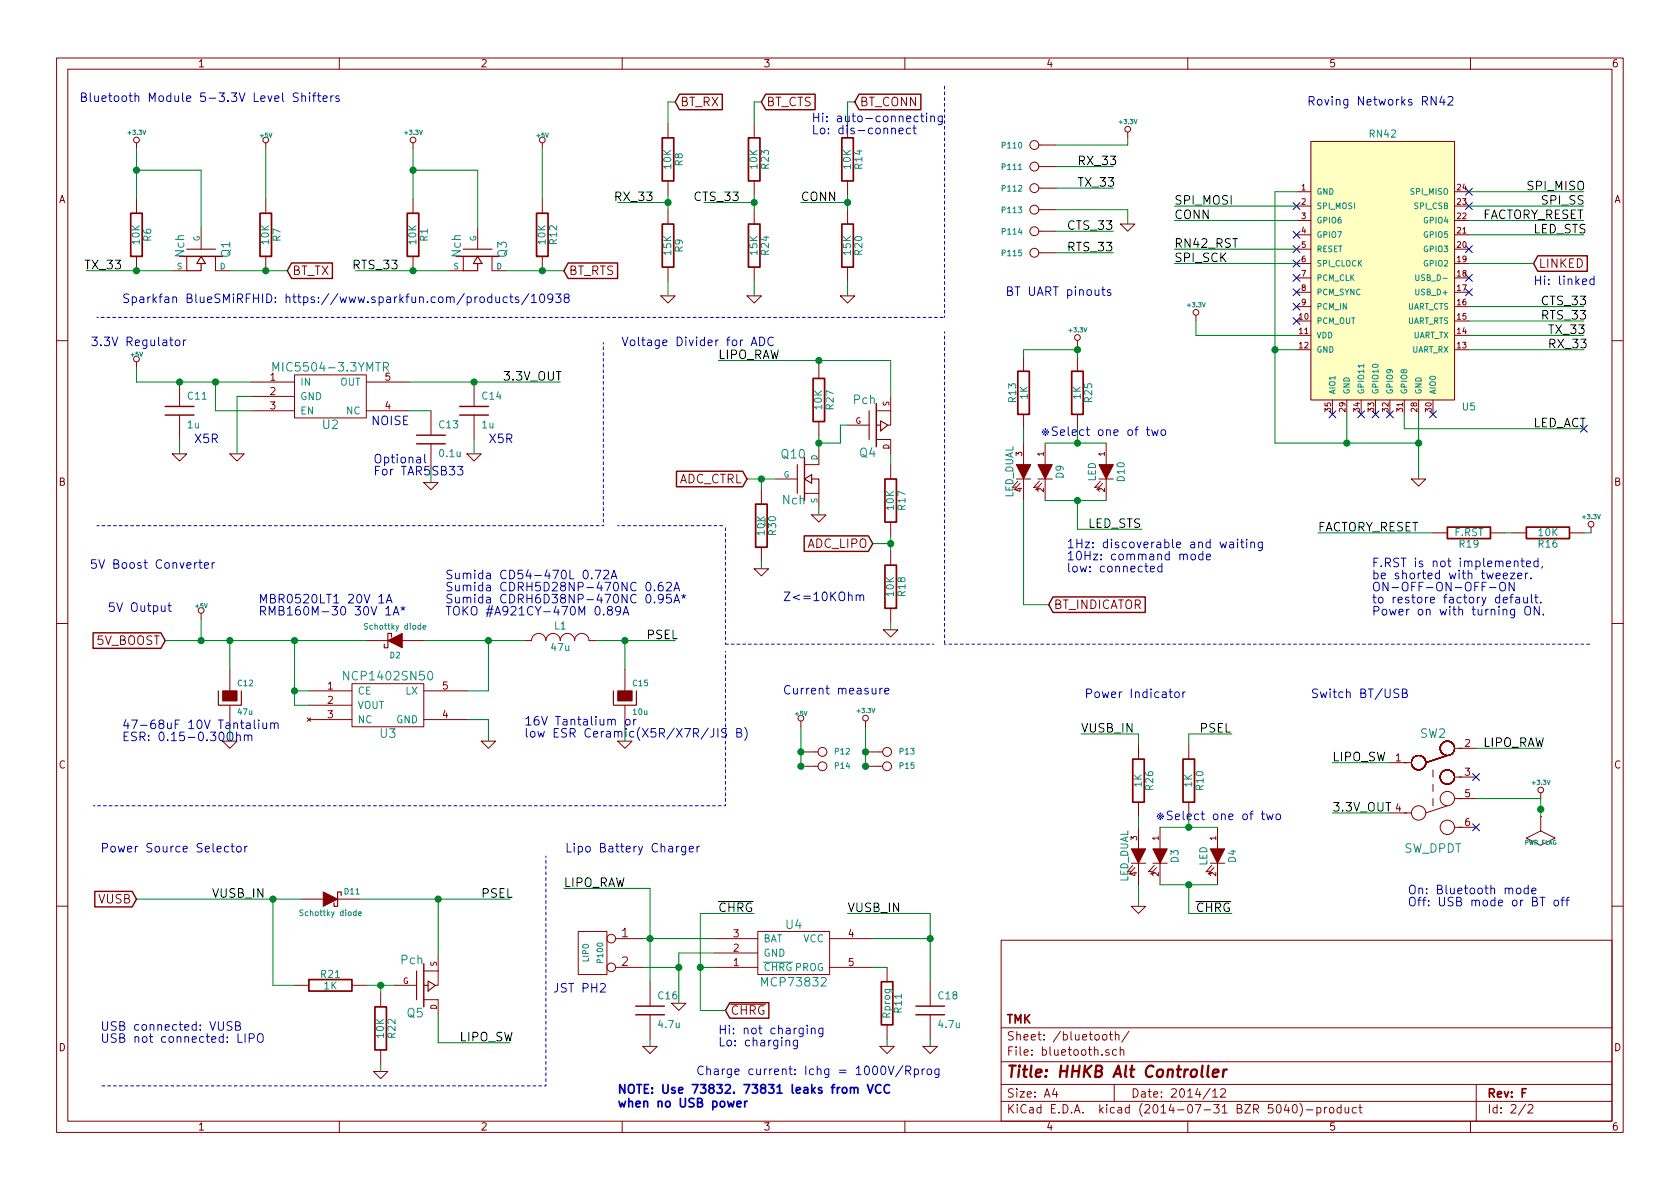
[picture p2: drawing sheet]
EESchema Schematic File Version 2
LIBS:keyboard_parts
LIBS:HHKB_controller-cache
EELAYER 24 0
EELAYER END
$Descr A4 11693 8268
encoding utf-8
Sheet 2 2
Title "HHKB Alt Controller"
Date "2014/12"
Rev "F"
Comp "TMK"
Comment1 ""
Comment2 ""
Comment3 ""
Comment4 ""
$EndDescr
$Comp
L CONN_2 P100
U 1 1
P 4125 6625
F 0 "P100" V 4075 6625 40  0000 C CNN
F 1 "LIPO" V 4175 6625 40  0000 C CNN
F 2 "keyboard_parts:JST_PH2_SMT_TH" H 4125 6625 60  0001 C CNN
F 3 "" H 4125 6625 60  0000 C CNN
	1    4125 6625
	-1   0    0    -1  
$EndComp
Text Notes 3850 6900 0    60   ~ 0
JST PH2
$Comp
L GND #PWR025
U 1 1
P 4725 6975
F 0 "#PWR025" H 4725 6975 30  0001 C CNN
F 1 "GND" H 4725 6905 30  0001 C CNN
F 2 "" H 4725 6975 60  0000 C CNN
F 3 "" H 4725 6975 60  0000 C CNN
	1    4725 6975
	1    0    0    -1  
$EndComp
$Comp
L LTC4054 U4
U 1 1
P 5525 6625
F 0 "U4" H 5525 6425 60  0000 C CNN
F 1 "MCP73832" H 5525 6825 60  0000 C CNN
F 2 "keyboard_parts:SOT23-5_HSOL" H 5525 6625 60  0001 C CNN
F 3 "" H 5525 6625 60  0000 C CNN
	1    5525 6625
	1    0    0    1   
$EndComp
$Comp
L HT7750A U3
U 1 1
P 2700 4900
F 0 "U3" H 2700 4700 60  0000 C CNN
F 1 "NCP1402SN50" H 2700 5100 60  0000 C CNN
F 2 "keyboard_parts:SOT23-5_HSOL" H 2700 4900 60  0001 C CNN
F 3 "" H 2700 4900 60  0000 C CNN
	1    2700 4900
	1    0    0    -1  
$EndComp
$Comp
L C C11
U 1 1
P 1250 2850
F 0 "C11" H 1300 2950 50  0000 L CNN
F 1 "1u" H 1300 2750 50  0000 L CNN
F 2 "keyboard_parts:C_3216" H 1250 2850 60  0001 C CNN
F 3 "" H 1250 2850 60  0000 C CNN
	1    1250 2850
	1    0    0    -1  
$EndComp
$Comp
L C C14
U 1 1
P 3300 2850
F 0 "C14" H 3350 2950 50  0000 L CNN
F 1 "1u" H 3350 2750 50  0000 L CNN
F 2 "keyboard_parts:C_3216" H 3300 2850 60  0001 C CNN
F 3 "" H 3300 2850 60  0000 C CNN
	1    3300 2850
	1    0    0    -1  
$EndComp
$Comp
L CAPAPOL C15
U 1 1
P 4350 4850
F 0 "C15" H 4400 4950 40  0000 L CNN
F 1 "10u" H 4400 4750 40  0000 L CNN
F 2 "keyboard_parts:C_3528" H 4450 4700 30  0001 C CNN
F 3 "" H 4350 4850 300 0000 C CNN
	1    4350 4850
	1    0    0    -1  
$EndComp
$Comp
L CAPAPOL C12
U 1 1
P 1600 4850
F 0 "C12" H 1650 4950 40  0000 L CNN
F 1 "47u" H 1650 4750 40  0000 L CNN
F 2 "keyboard_parts:C_3528" H 1700 4700 30  0001 C CNN
F 3 "" H 1600 4850 300 0000 C CNN
	1    1600 4850
	1    0    0    -1  
$EndComp
$Comp
L INDUCTOR_SMALL L1
U 1 1
P 3900 4450
F 0 "L1" H 3900 4550 50  0000 C CNN
F 1 "47u" H 3900 4400 50  0000 C CNN
F 2 "keyboard_parts:L_6x6MM" H 3900 4450 60  0001 C CNN
F 3 "" H 3900 4450 60  0000 C CNN
	1    3900 4450
	1    0    0    -1  
$EndComp
Text Label 4500 4450 0    60   ~ 0
PSEL
$Comp
L GND #PWR026
U 1 1
P 1600 5150
F 0 "#PWR026" H 1600 5150 30  0001 C CNN
F 1 "GND" H 1600 5080 30  0001 C CNN
F 2 "" H 1600 5150 60  0000 C CNN
F 3 "" H 1600 5150 60  0000 C CNN
	1    1600 5150
	1    0    0    -1  
$EndComp
$Comp
L GND #PWR027
U 1 1
P 4350 5150
F 0 "#PWR027" H 4350 5150 30  0001 C CNN
F 1 "GND" H 4350 5080 30  0001 C CNN
F 2 "" H 4350 5150 60  0000 C CNN
F 3 "" H 4350 5150 60  0000 C CNN
	1    4350 5150
	1    0    0    -1  
$EndComp
$Comp
L GND #PWR028
U 1 1
P 3400 5150
F 0 "#PWR028" H 3400 5150 30  0001 C CNN
F 1 "GND" H 3400 5080 30  0001 C CNN
F 2 "" H 3400 5150 60  0000 C CNN
F 3 "" H 3400 5150 60  0000 C CNN
	1    3400 5150
	1    0    0    -1  
$EndComp
Text Notes 850  5150 0    60   ~ 0
47-68uF 10V Tantalium\nESR: 0.15-0.30Ohm
Text Notes 3650 5125 0    60   ~ 0
16V Tantalium or\nlow ESR Ceramic(X5R/X7R/JIS B)
Text GLabel 1150 4450 0    60   Input ~ 0
5V_BOOST
$Comp
L LDO_REGULATOR U2
U 1 1
P 2300 2750
F 0 "U2" H 2300 2550 60  0000 C CNN
F 1 "MIC5504-3.3YMTR" H 2300 2950 60  0000 C CNN
F 2 "keyboard_parts:SOT23-5_HSOL" H 2300 2750 60  0001 C CNN
F 3 "" H 2300 2750 60  0000 C CNN
	1    2300 2750
	1    0    0    -1  
$EndComp
$Comp
L GND #PWR029
U 1 1
P 1250 3150
F 0 "#PWR029" H 1250 3150 30  0001 C CNN
F 1 "GND" H 1250 3080 30  0001 C CNN
F 2 "" H 1250 3150 60  0000 C CNN
F 3 "" H 1250 3150 60  0000 C CNN
	1    1250 3150
	1    0    0    -1  
$EndComp
$Comp
L GND #PWR030
U 1 1
P 3300 3150
F 0 "#PWR030" H 3300 3150 30  0001 C CNN
F 1 "GND" H 3300 3080 30  0001 C CNN
F 2 "" H 3300 3150 60  0000 C CNN
F 3 "" H 3300 3150 60  0000 C CNN
	1    3300 3150
	1    0    0    -1  
$EndComp
$Comp
L GND #PWR031
U 1 1
P 1650 3150
F 0 "#PWR031" H 1650 3150 30  0001 C CNN
F 1 "GND" H 1650 3080 30  0001 C CNN
F 2 "" H 1650 3150 60  0000 C CNN
F 3 "" H 1650 3150 60  0000 C CNN
	1    1650 3150
	1    0    0    -1  
$EndComp
$Comp
L C C13
U 1 1
P 3000 3050
F 0 "C13" H 3050 3150 50  0000 L CNN
F 1 "0.1u" H 3050 2950 50  0000 L CNN
F 2 "keyboard_parts:C_1608" H 3000 3050 60  0001 C CNN
F 3 "" H 3000 3050 60  0000 C CNN
	1    3000 3050
	1    0    0    -1  
$EndComp
$Comp
L GND #PWR032
U 1 1
P 3000 3350
F 0 "#PWR032" H 3000 3350 30  0001 C CNN
F 1 "GND" H 3000 3280 30  0001 C CNN
F 2 "" H 3000 3350 60  0000 C CNN
F 3 "" H 3000 3350 60  0000 C CNN
	1    3000 3350
	1    0    0    -1  
$EndComp
Text Notes 2850 2950 2    60   ~ 0
NOISE
Text Notes 1500 3950 2    60   ~ 0
5V Boost Converter
Text Notes 1300 2400 2    60   ~ 0
3.3V Regulator
Text Notes 2375 700  2    60   ~ 0
Bluetooth Module 5-3.3V Level Shifters
$Comp
L R R6
U 1 1
P 950 1625
F 0 "R6" V 1030 1625 50  0000 C CNN
F 1 "10K" V 950 1625 50  0000 C CNN
F 2 "keyboard_parts:R_1608" H 950 1625 60  0001 C CNN
F 3 "" H 950 1625 60  0000 C CNN
	1    950  1625
	1    0    0    -1  
$EndComp
$Comp
L R R7
U 1 1
P 1850 1625
F 0 "R7" V 1930 1625 50  0000 C CNN
F 1 "10K" V 1850 1625 50  0000 C CNN
F 2 "keyboard_parts:R_1608" H 1850 1625 60  0001 C CNN
F 3 "" H 1850 1625 60  0000 C CNN
	1    1850 1625
	1    0    0    -1  
$EndComp
$Comp
L R R8
U 1 1
P 4650 1100
F 0 "R8" V 4730 1100 50  0000 C CNN
F 1 "10K" V 4650 1100 50  0000 C CNN
F 2 "keyboard_parts:R_1608" H 4650 1100 60  0001 C CNN
F 3 "" H 4650 1100 60  0000 C CNN
	1    4650 1100
	1    0    0    -1  
$EndComp
$Comp
L R R9
U 1 1
P 4650 1700
F 0 "R9" V 4730 1700 50  0000 C CNN
F 1 "15K" V 4650 1700 50  0000 C CNN
F 2 "keyboard_parts:R_1608" H 4650 1700 60  0001 C CNN
F 3 "" H 4650 1700 60  0000 C CNN
	1    4650 1700
	1    0    0    -1  
$EndComp
$Comp
L GND #PWR033
U 1 1
P 4650 2050
F 0 "#PWR033" H 4650 2050 30  0001 C CNN
F 1 "GND" H 4650 1980 30  0001 C CNN
F 2 "" H 4650 2050 60  0000 C CNN
F 3 "" H 4650 2050 60  0000 C CNN
	1    4650 2050
	1    0    0    -1  
$EndComp
$Comp
L +5V #PWR034
U 1 1
P 1850 1025
F 0 "#PWR034" H 1850 1115 20  0001 C CNN
F 1 "+5V" H 1850 1115 30  0000 C CNN
F 2 "" H 1850 1025 60  0000 C CNN
F 3 "" H 1850 1025 60  0000 C CNN
	1    1850 1025
	1    0    0    -1  
$EndComp
$Comp
L +3.3V #PWR035
U 1 1
P 950 1025
F 0 "#PWR035" H 950 985 30  0001 C CNN
F 1 "+3.3V" H 950 1135 30  0000 C CNN
F 2 "" H 950 1025 60  0000 C CNN
F 3 "" H 950 1025 60  0000 C CNN
	1    950  1025
	1    0    0    -1  
$EndComp
Text Label 850  1875 2    60   ~ 0
TX_33
Text Label 4550 1400 2    60   ~ 0
RX_33
Text GLabel 4700 700  2    60   Input ~ 0
BT_RX
Text GLabel 2000 1875 2    60   Input ~ 0
BT_TX
Text Notes 4875 5925 2    60   ~ 0
Lipo Battery Charger
Text Notes 10125 725  2    60   ~ 0
Roving Networks RN42
$Comp
L LED D4
U 1 1
P 8475 5950
F 0 "D4" H 8475 6050 50  0000 C CNN
F 1 "LED" H 8475 5850 50  0000 C CNN
F 2 "keyboard_parts:LED_TH" H 8475 5950 60  0001 C CNN
F 3 "" H 8475 5950 60  0000 C CNN
	1    8475 5950
	0    1    1    0   
$EndComp
$Comp
L R R10
U 1 1
P 8275 5425
F 0 "R10" V 8355 5425 50  0000 C CNN
F 1 "1K" V 8275 5425 50  0000 C CNN
F 2 "keyboard_parts:R_1608" H 8275 5425 60  0001 C CNN
F 3 "" H 8275 5425 60  0000 C CNN
	1    8275 5425
	1    0    0    -1  
$EndComp
$Comp
L R R11
U 1 1
P 6175 6975
F 0 "R11" V 6255 6975 50  0000 C CNN
F 1 "Rprog" V 6175 6975 50  0000 C CNN
F 2 "keyboard_parts:R_1608" H 6175 6975 60  0001 C CNN
F 3 "" H 6175 6975 60  0000 C CNN
	1    6175 6975
	1    0    0    -1  
$EndComp
$Comp
L GND #PWR036
U 1 1
P 6175 7275
F 0 "#PWR036" H 6175 7275 30  0001 C CNN
F 1 "GND" H 6175 7205 30  0001 C CNN
F 2 "" H 6175 7275 60  0000 C CNN
F 3 "" H 6175 7275 60  0000 C CNN
	1    6175 7275
	1    0    0    -1  
$EndComp
Text Notes 6550 7475 2    60   ~ 0
Charge current: Ichg = 1000V/Rprog
Text Notes 750  4250 0    60   ~ 0
5V Output
$Comp
L CONN_1 P111
U 1 1
P 7200 1150
F 0 "P111" H 7280 1150 40  0000 L CNN
F 1 "CONN_1" H 7200 1205 30  0001 C CNN
F 2 "keyboard_parts:PIN_1" H 7200 1150 60  0001 C CNN
F 3 "" H 7200 1150 60  0000 C CNN
	1    7200 1150
	-1   0    0    1   
$EndComp
$Comp
L CONN_1 P112
U 1 1
P 7200 1300
F 0 "P112" H 7280 1300 40  0000 L CNN
F 1 "CONN_1" H 7200 1355 30  0001 C CNN
F 2 "keyboard_parts:PIN_1" H 7200 1300 60  0001 C CNN
F 3 "" H 7200 1300 60  0000 C CNN
	1    7200 1300
	-1   0    0    1   
$EndComp
$Comp
L CONN_1 P110
U 1 1
P 7200 1000
F 0 "P110" H 7280 1000 40  0000 L CNN
F 1 "CONN_1" H 7200 1055 30  0001 C CNN
F 2 "keyboard_parts:PIN_1" H 7200 1000 60  0001 C CNN
F 3 "" H 7200 1000 60  0000 C CNN
	1    7200 1000
	-1   0    0    1   
$EndComp
$Comp
L CONN_1 P113
U 1 1
P 7200 1450
F 0 "P113" H 7280 1450 40  0000 L CNN
F 1 "CONN_1" H 7200 1505 30  0001 C CNN
F 2 "keyboard_parts:PIN_1" H 7200 1450 60  0001 C CNN
F 3 "" H 7200 1450 60  0000 C CNN
	1    7200 1450
	-1   0    0    1   
$EndComp
Text Label 7500 1150 0    60   ~ 0
RX_33
Text Label 7500 1300 0    60   ~ 0
TX_33
Text Notes 7000 2050 0    60   ~ 0
BT UART pinouts
$Comp
L +3.3V #PWR037
U 1 1
P 6025 5050
F 0 "#PWR037" H 6025 5010 30  0001 C CNN
F 1 "+3.3V" H 6025 5160 30  0000 C CNN
F 2 "" H 6025 5050 60  0000 C CNN
F 3 "" H 6025 5050 60  0000 C CNN
	1    6025 5050
	1    0    0    -1  
$EndComp
$Comp
L GND #PWR038
U 1 1
P 7850 1550
F 0 "#PWR038" H 7850 1550 30  0001 C CNN
F 1 "GND" H 7850 1480 30  0001 C CNN
F 2 "" H 7850 1550 60  0000 C CNN
F 3 "" H 7850 1550 60  0000 C CNN
	1    7850 1550
	1    0    0    -1  
$EndComp
$Comp
L CONN_1 P115
U 1 1
P 7200 1750
F 0 "P115" H 7280 1750 40  0000 L CNN
F 1 "CONN_1" H 7200 1805 30  0001 C CNN
F 2 "keyboard_parts:PIN_1" H 7200 1750 60  0001 C CNN
F 3 "" H 7200 1750 60  0000 C CNN
	1    7200 1750
	-1   0    0    1   
$EndComp
Text Label 7750 1750 2    60   ~ 0
RTS_33
$Comp
L C C18
U 1 1
P 6475 7025
F 0 "C18" H 6525 7125 50  0000 L CNN
F 1 "4.7u" H 6525 6925 50  0000 L CNN
F 2 "keyboard_parts:C_3216" H 6475 7025 60  0001 C CNN
F 3 "" H 6475 7025 60  0000 C CNN
	1    6475 7025
	1    0    0    -1  
$EndComp
$Comp
L GND #PWR039
U 1 1
P 6475 7275
F 0 "#PWR039" H 6475 7275 30  0001 C CNN
F 1 "GND" H 6475 7205 30  0001 C CNN
F 2 "" H 6475 7275 60  0000 C CNN
F 3 "" H 6475 7275 60  0000 C CNN
	1    6475 7275
	1    0    0    -1  
$EndComp
$Comp
L DIODESCH D2
U 1 1
P 2750 4450
F 0 "D2" H 2750 4550 40  0000 C CNN
F 1 "Schottky diode" H 2750 4350 40  0000 C CNN
F 2 "keyboard_parts:D_SOD123" H 2750 4450 60  0001 C CNN
F 3 "" H 2750 4450 60  0000 C CNN
	1    2750 4450
	-1   0    0    1   
$EndComp
$Comp
L MOSFET_N Q1
U 1 1
P 1400 1775
F 0 "Q1" H 1410 1945 60  0000 R CNN
F 1 "Nch" H 1410 1625 60  0000 R CNN
F 2 "keyboard_parts:MOS_FET_SOT23-3_HSOL" H 1400 1775 60  0001 C CNN
F 3 "" H 1400 1775 60  0000 C CNN
	1    1400 1775
	0    1    1    0   
$EndComp
$Comp
L R R17
U 1 1
P 6200 3475
F 0 "R17" V 6280 3475 50  0000 C CNN
F 1 "10K" V 6200 3475 50  0000 C CNN
F 2 "keyboard_parts:R_1608" H 6200 3475 60  0001 C CNN
F 3 "" H 6200 3475 60  0000 C CNN
	1    6200 3475
	1    0    0    -1  
$EndComp
$Comp
L R R18
U 1 1
P 6200 4075
F 0 "R18" V 6280 4075 50  0000 C CNN
F 1 "10K" V 6200 4075 50  0000 C CNN
F 2 "keyboard_parts:R_1608" H 6200 4075 60  0001 C CNN
F 3 "" H 6200 4075 60  0000 C CNN
	1    6200 4075
	1    0    0    -1  
$EndComp
Text GLabel 6075 3775 0    60   Input ~ 0
ADC_LIPO
Text Notes 4325 2400 0    60   ~ 0
Voltage Divider for ADC
$Comp
L RN42 U5
U 1 1
P 9625 1875
F 0 "U5" H 10225 925 50  0000 C CNN
F 1 "RN42" H 9625 2825 50  0000 C CNN
F 2 "keyboard_parts:RN42" H 9625 1875 60  0001 C CNN
F 3 "" H 9625 1875 60  0000 C CNN
	1    9625 1875
	1    0    0    -1  
$EndComp
$Comp
L GND #PWR040
U 1 1
P 9875 3325
F 0 "#PWR040" H 9875 3325 30  0001 C CNN
F 1 "GND" H 9875 3255 30  0001 C CNN
F 2 "" H 9875 3325 60  0000 C CNN
F 3 "" H 9875 3325 60  0000 C CNN
	1    9875 3325
	1    0    0    -1  
$EndComp
Text Label 10775 2325 0    60   ~ 0
TX_33
Text Label 10775 2425 0    60   ~ 0
RX_33
NoConn ~ 9025 1925
NoConn ~ 9025 2025
NoConn ~ 9025 2125
NoConn ~ 9025 2225
NoConn ~ 10225 1925
NoConn ~ 10225 2025
Text Label 8175 1725 0    60   ~ 0
RN42_RST
Text Label 10675 2975 0    60   ~ 0
LED_ACT
Text Label 10675 1625 0    60   ~ 0
LED_STS
Text Label 10725 2125 0    60   ~ 0
CTS_33
Text Label 10725 2225 0    60   ~ 0
RTS_33
NoConn ~ 10225 1725
NoConn ~ 9025 1625
$Comp
L R R16
U 1 1
P 10775 3700
F 0 "R16" V 10855 3700 50  0000 C CNN
F 1 "10K" V 10775 3700 50  0000 C CNN
F 2 "keyboard_parts:R_1608" H 10775 3700 60  0001 C CNN
F 3 "" H 10775 3700 60  0000 C CNN
	1    10775 3700
	0    1    1    0   
$EndComp
$Comp
L R R19
U 1 1
P 10225 3700
F 0 "R19" V 10305 3700 50  0000 C CNN
F 1 "F.RST" V 10225 3700 50  0000 C CNN
F 2 "keyboard_parts:R_1608_NOGUIDE" H 10225 3700 60  0001 C CNN
F 3 "" H 10225 3700 60  0000 C CNN
	1    10225 3700
	0    1    1    0   
$EndComp
Text Label 10325 1525 0    60   ~ 0
FACTORY_RESET
$Comp
L +3.3V #PWR041
U 1 1
P 11075 3700
F 0 "#PWR041" H 11075 3660 30  0001 C CNN
F 1 "+3.3V" H 11075 3810 30  0000 C CNN
F 2 "" H 11075 3700 60  0000 C CNN
F 3 "" H 11075 3700 60  0000 C CNN
	1    11075 3700
	1    0    0    -1  
$EndComp
Text Label 9175 3700 0    60   ~ 0
FACTORY_RESET
Text Notes 9550 4275 0    60   ~ 0
F.RST is not implemented,\nbe shorted with tweezer.\nON-OFF-ON-OFF-ON\nto restore factory default.\nPower on with turning ON.
$Comp
L +3.3V #PWR042
U 1 1
P 7500 2400
F 0 "#PWR042" H 7500 2360 30  0001 C CNN
F 1 "+3.3V" H 7500 2510 30  0000 C CNN
F 2 "" H 7500 2400 60  0000 C CNN
F 3 "" H 7500 2400 60  0000 C CNN
	1    7500 2400
	1    0    0    -1  
$EndComp
$Comp
L R R13
U 1 1
P 7125 2725
F 0 "R13" V 7205 2725 50  0000 C CNN
F 1 "1K" V 7125 2725 50  0000 C CNN
F 2 "keyboard_parts:R_1608" H 7125 2725 60  0001 C CNN
F 3 "" H 7125 2725 60  0000 C CNN
	1    7125 2725
	-1   0    0    1   
$EndComp
Text Label 7575 3675 0    60   ~ 0
LED_STS
NoConn ~ 9675 2875
NoConn ~ 9575 2875
NoConn ~ 9475 2875
NoConn ~ 9275 2875
NoConn ~ 9975 2875
$Comp
L R R1
U 1 1
P 2875 1625
F 0 "R1" V 2955 1625 50  0000 C CNN
F 1 "10K" V 2875 1625 50  0000 C CNN
F 2 "keyboard_parts:R_1608" H 2875 1625 60  0001 C CNN
F 3 "" H 2875 1625 60  0000 C CNN
	1    2875 1625
	1    0    0    -1  
$EndComp
$Comp
L R R12
U 1 1
P 3775 1625
F 0 "R12" V 3855 1625 50  0000 C CNN
F 1 "10K" V 3775 1625 50  0000 C CNN
F 2 "keyboard_parts:R_1608" H 3775 1625 60  0001 C CNN
F 3 "" H 3775 1625 60  0000 C CNN
	1    3775 1625
	1    0    0    -1  
$EndComp
$Comp
L +5V #PWR043
U 1 1
P 3775 1025
F 0 "#PWR043" H 3775 1115 20  0001 C CNN
F 1 "+5V" H 3775 1115 30  0000 C CNN
F 2 "" H 3775 1025 60  0000 C CNN
F 3 "" H 3775 1025 60  0000 C CNN
	1    3775 1025
	1    0    0    -1  
$EndComp
$Comp
L +3.3V #PWR044
U 1 1
P 2875 1025
F 0 "#PWR044" H 2875 985 30  0001 C CNN
F 1 "+3.3V" H 2875 1135 30  0000 C CNN
F 2 "" H 2875 1025 60  0000 C CNN
F 3 "" H 2875 1025 60  0000 C CNN
	1    2875 1025
	1    0    0    -1  
$EndComp
Text Label 2775 1875 2    60   ~ 0
RTS_33
Text GLabel 3925 1875 2    60   Input ~ 0
BT_RTS
$Comp
L MOSFET_N Q3
U 1 1
P 3325 1775
F 0 "Q3" H 3335 1945 60  0000 R CNN
F 1 "Nch" H 3335 1625 60  0000 R CNN
F 2 "keyboard_parts:MOS_FET_SOT23-3_HSOL" H 3325 1775 60  0001 C CNN
F 3 "" H 3325 1775 60  0000 C CNN
	1    3325 1775
	0    1    1    0   
$EndComp
Text Label 10625 1325 0    60   ~ 0
SPI_MISO
Text Label 10725 1425 0    60   ~ 0
SPI_SS
Text Label 8175 1425 0    60   ~ 0
SPI_MOSI
Text Label 8175 1825 0    60   ~ 0
SPI_SCK
Text Notes 7425 3975 0    60   ~ 0
1Hz: discoverable and waiting\n10Hz: command mode\nlow: connected
Text Notes 850  2100 0    60   ~ 0
Sparkfan BlueSMiRFHID: https://www.sparkfun.com/products/10938
NoConn ~ 9025 1725
Text Notes 700  5925 0    60   ~ 0
Power Source Selector
Text GLabel 950  6250 0    60   Input ~ 0
VUSB
$Comp
L R R22
U 1 1
P 2650 7150
F 0 "R22" V 2730 7150 50  0000 C CNN
F 1 "10K" V 2650 7150 50  0000 C CNN
F 2 "keyboard_parts:R_1608" H 2650 7150 60  0001 C CNN
F 3 "" H 2650 7150 60  0000 C CNN
	1    2650 7150
	1    0    0    -1  
$EndComp
$Comp
L R R21
U 1 1
P 2300 6850
F 0 "R21" V 2380 6850 50  0000 C CNN
F 1 "1K" V 2300 6850 50  0000 C CNN
F 2 "keyboard_parts:R_1608" H 2300 6850 60  0001 C CNN
F 3 "" H 2300 6850 60  0000 C CNN
	1    2300 6850
	0    -1   -1   0   
$EndComp
$Comp
L MOS_P Q5
U 1 1
P 2950 6850
F 0 "Q5" H 2950 7040 60  0000 R CNN
F 1 "Pch" H 2950 6670 60  0000 R CNN
F 2 "keyboard_parts:MOS_FET_SOT23-3_HSOL" H 2950 6850 60  0001 C CNN
F 3 "" H 2950 6850 60  0000 C CNN
	1    2950 6850
	1    0    0    1   
$EndComp
Text Label 3350 6250 0    60   ~ 0
PSEL
$Comp
L GND #PWR045
U 1 1
P 2650 7450
F 0 "#PWR045" H 2650 7450 30  0001 C CNN
F 1 "GND" H 2650 7380 30  0001 C CNN
F 2 "" H 2650 7450 60  0000 C CNN
F 3 "" H 2650 7450 60  0000 C CNN
	1    2650 7450
	1    0    0    -1  
$EndComp
$Comp
L +5V #PWR046
U 1 1
P 1400 4300
F 0 "#PWR046" H 1400 4390 20  0001 C CNN
F 1 "+5V" H 1400 4390 30  0000 C CNN
F 2 "" H 1400 4300 60  0000 C CNN
F 3 "" H 1400 4300 60  0000 C CNN
	1    1400 4300
	1    0    0    -1  
$EndComp
$Comp
L +5V #PWR047
U 1 1
P 950 2550
F 0 "#PWR047" H 950 2640 20  0001 C CNN
F 1 "+5V" H 950 2640 30  0000 C CNN
F 2 "" H 950 2550 60  0000 C CNN
F 3 "" H 950 2550 60  0000 C CNN
	1    950  2550
	1    0    0    -1  
$EndComp
Text Notes 700  7250 0    60   ~ 0
USB connected: VUSB\nUSB not connected: LIPO
Text Notes 8925 5700 2    60   ~ 0
※Select one of two
Text Label 10325 5200 0    60   ~ 0
LIPO_RAW
$Comp
L +3.3V #PWR048
U 1 1
P 10725 5550
F 0 "#PWR048" H 10725 5510 30  0001 C CNN
F 1 "+3.3V" H 10725 5660 30  0000 C CNN
F 2 "" H 10725 5550 60  0000 C CNN
F 3 "" H 10725 5550 60  0000 C CNN
	1    10725 5550
	1    0    0    -1  
$EndComp
Text Label 9275 5300 0    60   ~ 0
LIPO_SW
Text Label 3200 7250 0    60   ~ 0
LIPO_SW
Text Label 3925 6175 0    60   ~ 0
LIPO_RAW
$Comp
L +3.3V #PWR049
U 1 1
P 8325 2225
F 0 "#PWR049" H 8325 2185 30  0001 C CNN
F 1 "+3.3V" H 8325 2335 30  0000 C CNN
F 2 "" H 8325 2225 60  0000 C CNN
F 3 "" H 8325 2225 60  0000 C CNN
	1    8325 2225
	1    0    0    -1  
$EndComp
Text Notes 9125 4850 0    60   ~ 0
Switch BT/USB
$Comp
L R R23
U 1 1
P 5250 1100
F 0 "R23" V 5330 1100 50  0000 C CNN
F 1 "10K" V 5250 1100 50  0000 C CNN
F 2 "keyboard_parts:R_1608" H 5250 1100 60  0001 C CNN
F 3 "" H 5250 1100 60  0000 C CNN
	1    5250 1100
	1    0    0    -1  
$EndComp
$Comp
L R R24
U 1 1
P 5250 1700
F 0 "R24" V 5330 1700 50  0000 C CNN
F 1 "15K" V 5250 1700 50  0000 C CNN
F 2 "keyboard_parts:R_1608" H 5250 1700 60  0001 C CNN
F 3 "" H 5250 1700 60  0000 C CNN
	1    5250 1700
	1    0    0    -1  
$EndComp
$Comp
L GND #PWR050
U 1 1
P 5250 2050
F 0 "#PWR050" H 5250 2050 30  0001 C CNN
F 1 "GND" H 5250 1980 30  0001 C CNN
F 2 "" H 5250 2050 60  0000 C CNN
F 3 "" H 5250 2050 60  0000 C CNN
	1    5250 2050
	1    0    0    -1  
$EndComp
Text Label 5150 1400 2    60   ~ 0
CTS_33
Text GLabel 5300 700  2    60   Input ~ 0
BT_CTS
Text Label 5000 2500 0    60   ~ 0
LIPO_RAW
Text GLabel 7300 4200 2    60   Input ~ 0
BT_INDICATOR
$Comp
L R R25
U 1 1
P 7500 2725
F 0 "R25" V 7580 2725 50  0000 C CNN
F 1 "1K" V 7500 2725 50  0000 C CNN
F 2 "keyboard_parts:R_1608" H 7500 2725 60  0001 C CNN
F 3 "" H 7500 2725 60  0000 C CNN
	1    7500 2725
	1    0    0    -1  
$EndComp
$Comp
L LED D10
U 1 1
P 7700 3275
F 0 "D10" H 7700 3375 50  0000 C CNN
F 1 "LED" H 7700 3175 50  0000 C CNN
F 2 "keyboard_parts:LED_TH" H 7700 3275 60  0001 C CNN
F 3 "" H 7700 3275 60  0000 C CNN
	1    7700 3275
	0    1    1    0   
$EndComp
Text Notes 8125 3025 2    60   ~ 0
※Select one of two
$Comp
L CONN_1 P114
U 1 1
P 7200 1600
F 0 "P114" H 7280 1600 40  0000 L CNN
F 1 "CONN_1" H 7200 1655 30  0001 C CNN
F 2 "keyboard_parts:PIN_1" H 7200 1600 60  0001 C CNN
F 3 "" H 7200 1600 60  0000 C CNN
	1    7200 1600
	-1   0    0    1   
$EndComp
Text Label 7750 1600 2    60   ~ 0
CTS_33
Text Notes 9800 6300 0    60   ~ 0
On: Bluetooth mode\nOff: USB mode or BT off
$Comp
L SW_DPDT SW2
U 1 1
P 9975 5500
F 0 "SW2" H 9975 5900 60  0000 C CNN
F 1 "SW_DPDT" H 9975 5100 60  0000 C CNN
F 2 "keyboard_parts:SW_MINI_SLIDE" H 9925 5500 60  0001 C CNN
F 3 "" H 9925 5500 60  0000 C CNN
	1    9975 5500
	1    0    0    -1  
$EndComp
NoConn ~ 10275 5750
NoConn ~ 10275 5400
Text Label 3500 2650 0    60   ~ 0
3.3V_OUT
Text Label 9275 5650 0    60   ~ 0
3.3V_OUT
Text Notes 1800 4275 0    60   ~ 0
MBR0520LT1 20V 1A\nRMB160M-30 30V 1A*
Text Notes 3100 4275 0    60   ~ 0
Sumida CD54−470L 0.72A\nSumida CDRH5D28NP-470NC 0.62A\nSumida CDRH6D38NP-470NC 0.95A*\nTOKO #A921CY-470M 0.89A
$Comp
L DIODESCH D11
U 1 1
P 2300 6250
F 0 "D11" H 2450 6300 40  0000 C CNN
F 1 "Schottky diode" H 2300 6150 40  0000 C CNN
F 2 "keyboard_parts:D_SOD123" H 2300 6250 60  0001 C CNN
F 3 "" H 2300 6250 60  0000 C CNN
	1    2300 6250
	1    0    0    -1  
$EndComp
$Comp
L C C16
U 1 1
P 4525 7025
F 0 "C16" H 4575 7125 50  0000 L CNN
F 1 "4.7u" H 4575 6925 50  0000 L CNN
F 2 "keyboard_parts:C_3216" H 4525 7025 60  0001 C CNN
F 3 "" H 4525 7025 60  0000 C CNN
	1    4525 7025
	1    0    0    -1  
$EndComp
$Comp
L GND #PWR051
U 1 1
P 4525 7275
F 0 "#PWR051" H 4525 7275 30  0001 C CNN
F 1 "GND" H 4525 7205 30  0001 C CNN
F 2 "" H 4525 7275 60  0000 C CNN
F 3 "" H 4525 7275 60  0000 C CNN
	1    4525 7275
	1    0    0    -1  
$EndComp
NoConn ~ 11025 2975
Text Label 8175 1525 0    60   ~ 0
CONN
$Comp
L R R14
U 1 1
P 5900 1100
F 0 "R14" V 5980 1100 50  0000 C CNN
F 1 "10K" V 5900 1100 50  0000 C CNN
F 2 "keyboard_parts:R_1608" H 5900 1100 60  0001 C CNN
F 3 "" H 5900 1100 60  0000 C CNN
	1    5900 1100
	1    0    0    -1  
$EndComp
Text GLabel 5950 700  2    60   Input ~ 0
BT_CONN
Text Label 5575 1400 0    60   ~ 0
CONN
$Comp
L R R20
U 1 1
P 5900 1700
F 0 "R20" V 5980 1700 50  0000 C CNN
F 1 "15K" V 5900 1700 50  0000 C CNN
F 2 "keyboard_parts:R_1608" H 5900 1700 60  0001 C CNN
F 3 "" H 5900 1700 60  0000 C CNN
	1    5900 1700
	1    0    0    -1  
$EndComp
$Comp
L GND #PWR052
U 1 1
P 5900 2050
F 0 "#PWR052" H 5900 2050 30  0001 C CNN
F 1 "GND" H 5900 1980 30  0001 C CNN
F 2 "" H 5900 2050 60  0000 C CNN
F 3 "" H 5900 2050 60  0000 C CNN
	1    5900 2050
	1    0    0    -1  
$EndComp
Text GLabel 5050 7025 2    60   Input ~ 0
~CHRG
Text GLabel 10675 1825 2    60   Input ~ 0
LINKED
Text Notes 10675 1975 0    60   ~ 0
Hi: linked
Text Notes 5650 925  0    60   ~ 0
Hi: auto-connecting\nLo: dis-connect
Text Notes 5000 7275 0    60   ~ 0
Hi: not charging\nLo: charging
NoConn ~ 10225 1325
NoConn ~ 10225 1425
NoConn ~ 9025 1425
NoConn ~ 9025 1825
$Comp
L PWR_FLAG #FLG053
U 1 1
P 10725 5675
F 0 "#FLG053" H 10725 5770 30  0001 C CNN
F 1 "PWR_FLAG" H 10725 5855 30  0000 C CNN
F 2 "" H 10725 5675 60  0000 C CNN
F 3 "" H 10725 5675 60  0000 C CNN
	1    10725 5675
	-1   0    0    1   
$EndComp
Text Label 8350 5100 0    60   ~ 0
PSEL
$Comp
L LED_DUAL D9
U 1 1
P 7175 3275
F 0 "D9" H 7175 3475 50  0000 C CNN
F 1 "LED_DUAL" H 7175 3125 50  0000 C CNN
F 2 "keyboard_parts:LED_3025_DUAL" H 7175 3375 60  0001 C CNN
F 3 "" H 7175 3375 60  0000 C CNN
	1    7175 3275
	0    1    1    0   
$EndComp
$Comp
L LED_DUAL D3
U 1 1
P 7975 5950
F 0 "D3" H 7975 6150 50  0000 C CNN
F 1 "LED_DUAL" H 7975 5800 50  0000 C CNN
F 2 "keyboard_parts:LED_3025_DUAL" H 7975 6050 60  0001 C CNN
F 3 "" H 7975 6050 60  0000 C CNN
	1    7975 5950
	0    1    1    0   
$EndComp
Text Label 5000 6350 0    60   ~ 0
~CHRG
Text Label 8325 6350 0    60   ~ 0
~CHRG
$Comp
L GND #PWR054
U 1 1
P 7925 6300
F 0 "#PWR054" H 7925 6300 30  0001 C CNN
F 1 "GND" H 7925 6230 30  0001 C CNN
F 2 "" H 7925 6300 60  0000 C CNN
F 3 "" H 7925 6300 60  0000 C CNN
	1    7925 6300
	1    0    0    -1  
$EndComp
$Comp
L R R26
U 1 1
P 7925 5425
F 0 "R26" V 8005 5425 50  0000 C CNN
F 1 "1K" V 7925 5425 50  0000 C CNN
F 2 "keyboard_parts:R_1608" H 7925 5425 60  0001 C CNN
F 3 "" H 7925 5425 60  0000 C CNN
	1    7925 5425
	1    0    0    -1  
$EndComp
Text Label 1475 6250 0    60   ~ 0
VUSB_IN
Text Label 7525 5100 0    60   ~ 0
VUSB_IN
Text Notes 7550 4850 0    60   ~ 0
Power Indicator
Text Label 5900 6350 0    60   ~ 0
VUSB_IN
$Comp
L MOSFET_N Q10
U 1 1
P 5600 3325
F 0 "Q10" H 5610 3495 60  0000 R CNN
F 1 "Nch" H 5610 3175 60  0000 R CNN
F 2 "keyboard_parts:MOS_FET_SOT23-3_HSOL" H 5600 3325 60  0001 C CNN
F 3 "" H 5600 3325 60  0000 C CNN
	1    5600 3325
	1    0    0    -1  
$EndComp
$Comp
L R R30
U 1 1
P 5300 3650
F 0 "R30" V 5380 3650 50  0000 C CNN
F 1 "10K" V 5300 3650 50  0000 C CNN
F 2 "keyboard_parts:R_1608" H 5300 3650 60  0001 C CNN
F 3 "" H 5300 3650 60  0000 C CNN
	1    5300 3650
	1    0    0    -1  
$EndComp
$Comp
L GND #PWR055
U 1 1
P 5300 3950
F 0 "#PWR055" H 5300 3950 30  0001 C CNN
F 1 "GND" H 5300 3880 30  0001 C CNN
F 2 "" H 5300 3950 60  0000 C CNN
F 3 "" H 5300 3950 60  0000 C CNN
	1    5300 3950
	1    0    0    -1  
$EndComp
Text GLabel 5200 3325 0    60   Input ~ 0
ADC_CTRL
Text Notes 5450 4175 0    60   ~ 0
Z<=10KOhm
Text Notes 2600 3300 0    60   ~ 0
Optional\nFor TAR5SB33
Text Notes 3400 3075 0    60   ~ 0
X5R
Text Notes 1350 3075 0    60   ~ 0
X5R
$Comp
L GND #PWR056
U 1 1
P 6200 4375
F 0 "#PWR056" H 6200 4375 30  0001 C CNN
F 1 "GND" H 6200 4305 30  0001 C CNN
F 2 "" H 6200 4375 60  0000 C CNN
F 3 "" H 6200 4375 60  0000 C CNN
	1    6200 4375
	1    0    0    -1  
$EndComp
$Comp
L MOSFET_P Q4
U 1 1
P 6100 2950
F 0 "Q4" H 6100 3140 60  0000 R CNN
F 1 "Pch" H 6100 2770 60  0000 R CNN
F 2 "keyboard_parts:MOS_FET_SOT23-3_HSOL" H 6100 2950 60  0001 C CNN
F 3 "" H 6100 2950 60  0000 C CNN
	1    6100 2950
	1    0    0    1   
$EndComp
$Comp
L GND #PWR057
U 1 1
P 5700 3575
F 0 "#PWR057" H 5700 3575 30  0001 C CNN
F 1 "GND" H 5700 3505 30  0001 C CNN
F 2 "" H 5700 3575 60  0000 C CNN
F 3 "" H 5700 3575 60  0000 C CNN
	1    5700 3575
	1    0    0    -1  
$EndComp
$Comp
L R R27
U 1 1
P 5700 2775
F 0 "R27" V 5780 2775 50  0000 C CNN
F 1 "10K" V 5700 2775 50  0000 C CNN
F 2 "keyboard_parts:R_1608" H 5700 2775 60  0001 C CNN
F 3 "" H 5700 2775 60  0000 C CNN
	1    5700 2775
	1    0    0    -1  
$EndComp
Text Notes 4300 7700 0    60   ~ 12
NOTE: Use 73832. 73831 leaks from VCC\nwhen no USB power
$Comp
L CONN_1 P15
U 1 1
P 6175 5325
F 0 "P15" H 6255 5325 40  0000 L CNN
F 1 "CONN_1" H 6175 5380 30  0001 C CNN
F 2 "keyboard_parts:PIN_1" H 6175 5325 60  0001 C CNN
F 3 "" H 6175 5325 60  0000 C CNN
	1    6175 5325
	1    0    0    -1  
$EndComp
$Comp
L CONN_1 P13
U 1 1
P 6175 5225
F 0 "P13" H 6255 5225 40  0000 L CNN
F 1 "CONN_1" H 6175 5280 30  0001 C CNN
F 2 "keyboard_parts:PIN_1" H 6175 5225 60  0001 C CNN
F 3 "" H 6175 5225 60  0000 C CNN
	1    6175 5225
	1    0    0    -1  
$EndComp
Wire Notes Line
	6575 2200 6575 575 
Wire Wire Line
	5900 1950 5900 2050
Connection ~ 5900 1400
Wire Wire Line
	5900 1400 5575 1400
Wire Wire Line
	5900 1350 5900 1450
Wire Wire Line
	5900 700  5900 850 
Wire Wire Line
	5950 700  5900 700 
Wire Wire Line
	9025 1525 8175 1525
Wire Wire Line
	4525 7225 4525 7275
Wire Wire Line
	8325 2325 9025 2325
Wire Wire Line
	8325 2225 8325 2325
Wire Wire Line
	950  2550 950  2650
Wire Wire Line
	11025 2125 10225 2125
Wire Wire Line
	7350 1600 7750 1600
Wire Wire Line
	7500 2400 7500 2475
Wire Wire Line
	7500 3075 7500 2975
Connection ~ 6475 6525
Wire Wire Line
	6475 6350 6475 6825
Wire Wire Line
	4525 6175 4525 6825
Wire Notes Line
	650  5600 5050 5600
Wire Notes Line
	3800 7550 700  7550
Wire Wire Line
	2475 1875 3125 1875
Wire Wire Line
	600  1875 1200 1875
Wire Wire Line
	1600 1875 2000 1875
Wire Wire Line
	3525 1875 3925 1875
Wire Wire Line
	5250 700  5300 700 
Wire Wire Line
	5250 1400 4900 1400
Connection ~ 5250 1400
Wire Wire Line
	5250 1350 5250 1450
Wire Wire Line
	5250 1950 5250 2050
Wire Wire Line
	5250 700  5250 850 
Wire Wire Line
	4650 700  4700 700 
Wire Wire Line
	4650 1400 4300 1400
Wire Notes Line
	3800 5950 3800 7550
Wire Wire Line
	2850 2650 3900 2650
Wire Wire Line
	9675 5650 9275 5650
Wire Wire Line
	9675 5300 9275 5300
Wire Wire Line
	10275 5200 10725 5200
Connection ~ 1400 4450
Wire Wire Line
	1400 4300 1400 4450
Wire Wire Line
	4475 6725 4725 6725
Connection ~ 4725 6725
Wire Wire Line
	4475 6525 4975 6525
Wire Wire Line
	4975 6625 4725 6625
Wire Wire Line
	4725 6625 4725 6975
Wire Wire Line
	2050 4900 2150 4900
Wire Wire Line
	2050 4450 2050 4900
Wire Wire Line
	1150 4450 2550 4450
Wire Wire Line
	2950 4450 3650 4450
Wire Wire Line
	3400 4450 3400 4800
Wire Wire Line
	3400 4800 3250 4800
Connection ~ 3400 4450
Wire Wire Line
	4150 4450 4700 4450
Wire Wire Line
	4350 4450 4350 4650
Connection ~ 4350 4450
Connection ~ 2050 4450
Wire Wire Line
	1600 4650 1600 4450
Connection ~ 1600 4450
Wire Wire Line
	4350 5050 4350 5150
Wire Wire Line
	1600 5050 1600 5150
Wire Wire Line
	3250 5000 3400 5000
Wire Wire Line
	3400 5000 3400 5150
Wire Wire Line
	2150 4800 2050 4800
Connection ~ 2050 4800
Wire Wire Line
	950  2650 1750 2650
Connection ~ 1250 2650
Connection ~ 3300 2650
Wire Wire Line
	3300 3050 3300 3150
Wire Wire Line
	1250 3150 1250 3050
Wire Wire Line
	1750 2750 1650 2750
Wire Wire Line
	1650 2750 1650 3150
Wire Wire Line
	1750 2850 1500 2850
Wire Wire Line
	1500 2850 1500 2650
Connection ~ 1500 2650
Wire Wire Line
	3000 3250 3000 3350
Wire Wire Line
	3000 2850 2850 2850
Wire Wire Line
	1400 1175 1400 1575
Connection ~ 950  1175
Wire Wire Line
	950  1025 950  1375
Wire Wire Line
	1850 1025 1850 1375
Connection ~ 1850 1875
Connection ~ 950  1875
Connection ~ 4650 1400
Wire Wire Line
	4650 1350 4650 1450
Wire Wire Line
	4650 1950 4650 2050
Wire Wire Line
	4650 700  4650 850 
Wire Wire Line
	1400 1175 950  1175
Wire Wire Line
	4875 6725 4975 6725
Wire Wire Line
	6075 6725 6175 6725
Wire Wire Line
	6175 7275 6175 7225
Wire Wire Line
	7350 1150 7750 1150
Wire Wire Line
	7350 1000 7850 1000
Wire Wire Line
	7350 1450 7850 1450
Wire Wire Line
	7350 1300 7750 1300
Wire Wire Line
	7350 1750 7750 1750
Wire Wire Line
	6475 7225 6475 7275
Wire Wire Line
	3925 6175 4525 6175
Wire Wire Line
	4875 6350 4875 7025
Wire Wire Line
	6200 3725 6200 3825
Connection ~ 6200 3775
Connection ~ 4525 6525
Wire Wire Line
	9375 2875 9375 3075
Wire Wire Line
	8875 3075 9875 3075
Wire Wire Line
	9875 2875 9875 3325
Connection ~ 9875 3075
Wire Wire Line
	9025 1325 8875 1325
Wire Wire Line
	8875 1325 8875 3075
Connection ~ 9375 3075
Wire Wire Line
	9025 2425 8875 2425
Connection ~ 8875 2425
Wire Wire Line
	10225 2325 11025 2325
Wire Wire Line
	10225 2425 11025 2425
Wire Wire Line
	10225 1325 11025 1325
Wire Wire Line
	10225 1425 11025 1425
Wire Wire Line
	9025 1725 8175 1725
Wire Wire Line
	9025 1825 8175 1825
Wire Wire Line
	9025 1425 8175 1425
Wire Wire Line
	9775 2875 9775 2975
Wire Wire Line
	9775 2975 11025 2975
Wire Wire Line
	10225 1625 11025 1625
Wire Wire Line
	10225 2225 11025 2225
Wire Wire Line
	10225 1525 11025 1525
Wire Wire Line
	9175 3700 9975 3700
Wire Wire Line
	3325 1175 3325 1575
Connection ~ 2875 1175
Wire Wire Line
	2875 1025 2875 1375
Wire Wire Line
	3775 1025 3775 1375
Connection ~ 3775 1875
Connection ~ 2875 1875
Wire Wire Line
	3325 1175 2875 1175
Wire Wire Line
	950  6250 2100 6250
Wire Wire Line
	1900 6250 1900 6850
Wire Wire Line
	1900 6850 2050 6850
Connection ~ 1900 6250
Wire Wire Line
	2550 6850 2750 6850
Wire Wire Line
	2650 6900 2650 6850
Connection ~ 2650 6850
Wire Wire Line
	2650 7400 2650 7450
Wire Wire Line
	3050 6650 3050 6250
Connection ~ 3050 6250
Wire Wire Line
	3050 7050 3050 7250
Wire Wire Line
	3050 7250 3550 7250
Wire Wire Line
	2500 6250 3550 6250
Wire Notes Line
	675  2200 6575 2200
Wire Wire Line
	6025 5050 6025 5325
Wire Wire Line
	7850 1450 7850 1550
Connection ~ 4875 6725
Wire Wire Line
	4875 7025 5050 7025
Wire Wire Line
	10225 1825 10675 1825
Wire Wire Line
	10275 5550 10725 5550
Wire Wire Line
	10725 5550 10725 5675
Connection ~ 10725 5625
Wire Wire Line
	8275 5100 8575 5100
Wire Wire Line
	10475 3700 10525 3700
Wire Wire Line
	11025 3700 11075 3700
Connection ~ 7500 3075
Connection ~ 7500 3475
Wire Wire Line
	7275 3475 7700 3475
Wire Wire Line
	7275 3075 7700 3075
Wire Wire Line
	7500 3475 7500 3675
Wire Wire Line
	7500 3675 7950 3675
Wire Wire Line
	7125 3075 7125 2975
Wire Wire Line
	7500 2425 7125 2425
Wire Wire Line
	7125 2425 7125 2475
Connection ~ 7500 2425
Wire Wire Line
	7125 3475 7125 4200
Wire Wire Line
	7125 4200 7300 4200
Wire Notes Line
	6575 4475 11075 4475
Wire Notes Line
	6575 2300 6575 4475
Wire Wire Line
	8075 6150 8475 6150
Wire Wire Line
	8075 5750 8475 5750
Wire Wire Line
	8275 5100 8275 5175
Wire Wire Line
	8275 5675 8275 5750
Connection ~ 8275 5750
Wire Wire Line
	4875 6350 5250 6350
Wire Wire Line
	8275 6150 8275 6350
Connection ~ 8275 6150
Wire Wire Line
	8275 6350 8575 6350
Wire Wire Line
	7925 6150 7925 6300
Wire Wire Line
	7925 5750 7925 5675
Wire Wire Line
	7925 5100 7925 5175
Wire Wire Line
	7525 5100 7925 5100
Wire Wire Line
	6475 6525 6075 6525
Wire Wire Line
	6200 4375 6200 4325
Wire Wire Line
	5900 6350 6475 6350
Wire Wire Line
	6200 3775 6075 3775
Wire Notes Line
	4200 2375 4200 3650
Wire Notes Line
	4200 3650 675  3650
Wire Wire Line
	5200 3325 5400 3325
Wire Wire Line
	5300 3400 5300 3325
Connection ~ 5300 3325
Wire Wire Line
	5325 3600 5325 3650
Wire Wire Line
	5700 3525 5700 3575
Wire Wire Line
	6200 3150 6200 3225
Wire Notes Line
	4300 3650 5050 3650
Wire Notes Line
	6500 4475 5050 4475
Wire Notes Line
	5050 4475 5050 3650
Wire Wire Line
	6200 2500 6200 2750
Wire Wire Line
	5000 2500 6200 2500
Wire Wire Line
	5700 3025 5700 3125
Wire Wire Line
	5700 2525 5700 2500
Connection ~ 5700 2500
Wire Wire Line
	5900 2950 5850 2950
Wire Wire Line
	5850 2950 5850 3075
Wire Wire Line
	5850 3075 5700 3075
Connection ~ 5700 3075
Wire Wire Line
	5300 3900 5300 3950
Wire Notes Line
	5050 5600 5050 4525
Connection ~ 6025 5325
Connection ~ 6025 5225
$Comp
L +5V #PWR058
U 1 1
P 5575 5050
F 0 "#PWR058" H 5575 5140 20  0001 C CNN
F 1 "+5V" H 5575 5140 30  0000 C CNN
F 2 "" H 5575 5050 60  0000 C CNN
F 3 "" H 5575 5050 60  0000 C CNN
	1    5575 5050
	1    0    0    -1  
$EndComp
Wire Wire Line
	5575 5050 5575 5325
$Comp
L CONN_1 P14
U 1 1
P 5725 5325
F 0 "P14" H 5805 5325 40  0000 L CNN
F 1 "CONN_1" H 5725 5380 30  0001 C CNN
F 2 "keyboard_parts:PIN_1" H 5725 5325 60  0001 C CNN
F 3 "" H 5725 5325 60  0000 C CNN
	1    5725 5325
	1    0    0    -1  
$EndComp
$Comp
L CONN_1 P12
U 1 1
P 5725 5225
F 0 "P12" H 5805 5225 40  0000 L CNN
F 1 "CONN_1" H 5725 5280 30  0001 C CNN
F 2 "keyboard_parts:PIN_1" H 5725 5225 60  0001 C CNN
F 3 "" H 5725 5225 60  0000 C CNN
	1    5725 5225
	1    0    0    -1  
$EndComp
Connection ~ 5575 5325
Connection ~ 5575 5225
Text Notes 5450 4825 0    60   ~ 0
Current measure
$Comp
L +3.3V #PWR059
U 1 1
P 7850 950
F 0 "#PWR059" H 7850 910 30  0001 C CNN
F 1 "+3.3V" H 7850 1060 30  0000 C CNN
F 2 "" H 7850 950 60  0000 C CNN
F 3 "" H 7850 950 60  0000 C CNN
	1    7850 950 
	1    0    0    -1  
$EndComp
Wire Wire Line
	7850 1000 7850 950 
$EndSCHEMATC
